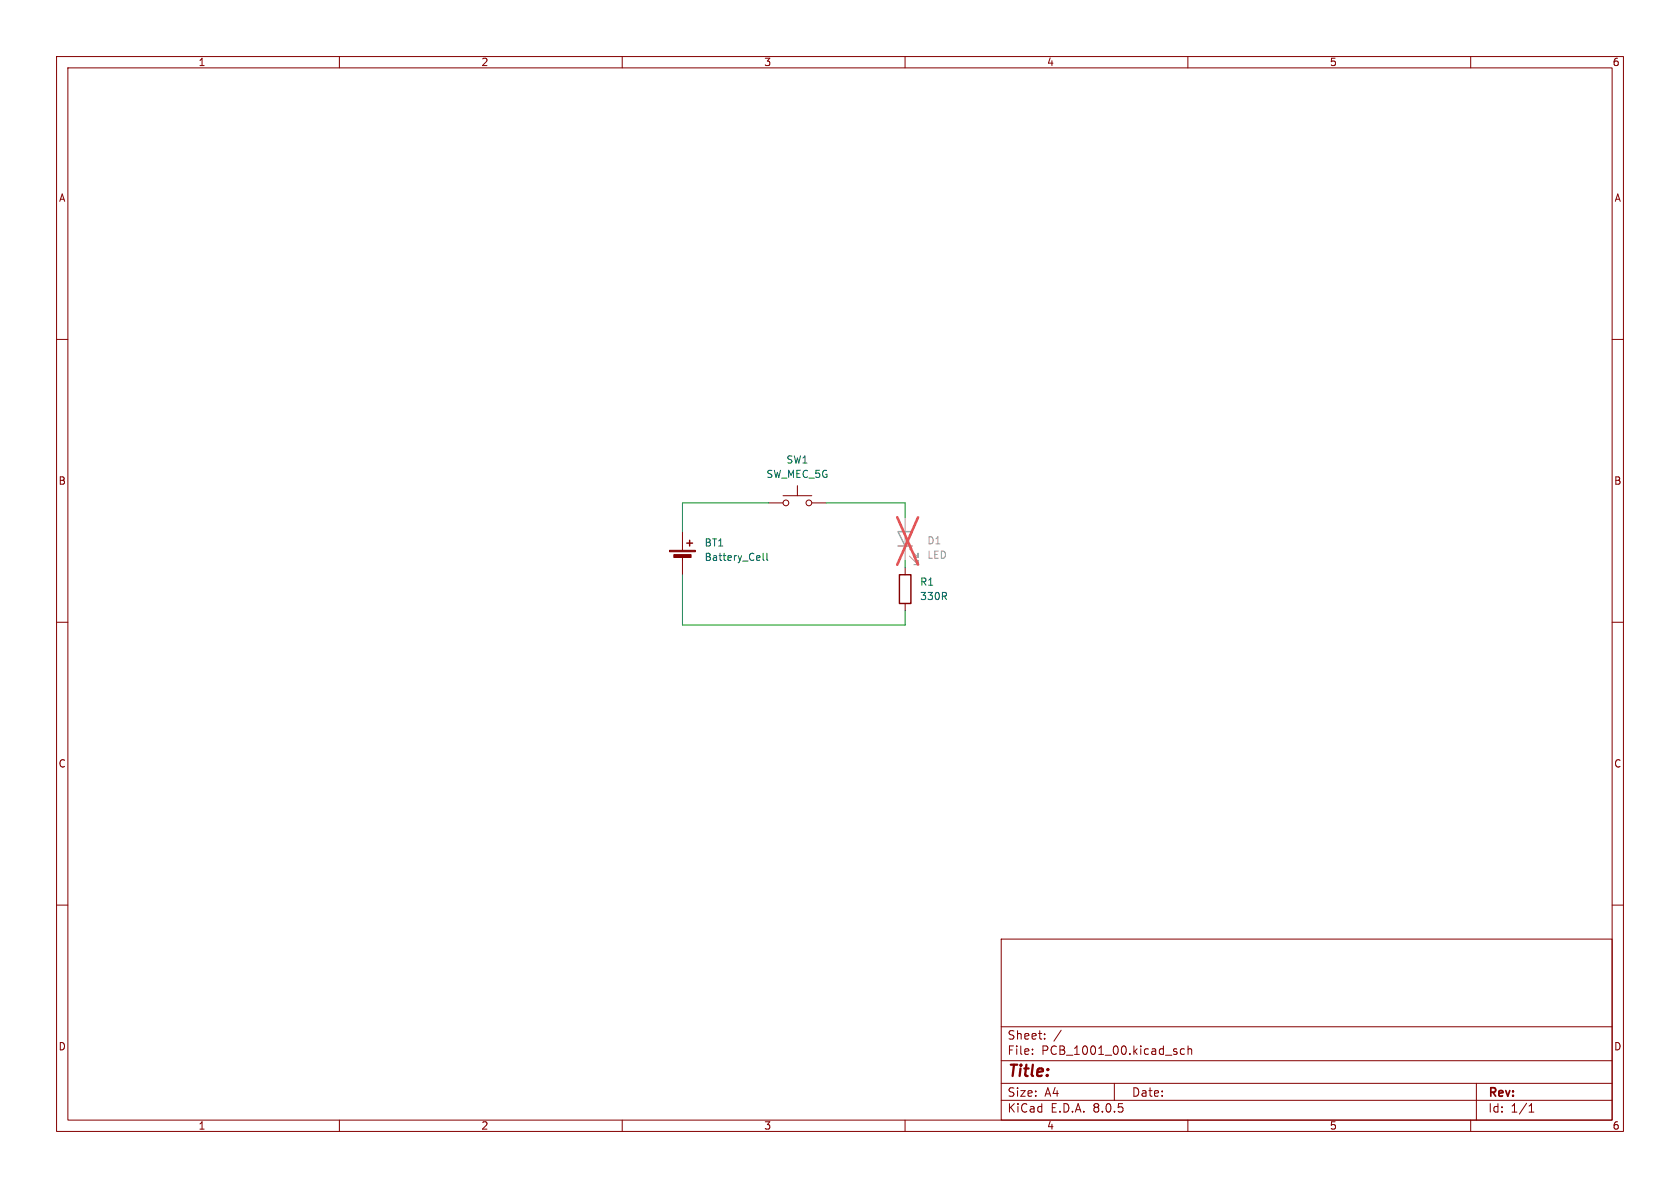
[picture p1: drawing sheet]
<svg xmlns="http://www.w3.org/2000/svg" width="297mm" height="210mm" viewBox="0 0 297 210" stroke-linecap="round" stroke-linejoin="round" font-family="sans-serif">
<g fill="none" stroke="#840000" stroke-width=".18">
<path d="M10 10h277v190h-277zM12 12h273v186h-273zM60 10v2M110 10v2M160 10v2M210 10v2M260 10v2M10 60h2M285 60h2M120.6 94v3.3M120.6 98.3v3.3M135.9 88.9h2.5"/>
<path d="M138.4 87.6h5.1M141 85.9v1.7M143.5 88.9h2.5M10 110h2M160 100.3v1.3M160 106.7v1.3M285 110h2M10 160h2M285 160h2M177 166h108v32h-108zM60 198v2M110 198v2"/>
<path d="M160 198v2M177 194.5h108M177 191.5h108M177 187.5h108M177 181.5h108M182.5 186.3v.1M182.5 185.5v.1M184.7 183.6v.1M184.7 182.8v.1M187.6 182.1l-1.3 2M197 191.5v3M209.4 185.5l-.4-.1-.3 .3v.4l.1 .2h.6"/>
<path d="M210 198v2M210 185.5l.2-.1 .4 .1 .1 .9M210 184.9v1.5M260 198v2M261 191.5v6.5M270.3 196.6h.9M270.3 195.5l.4-.4v1.5"/>
<circle cx="138.9" cy="88.9" r=".51"/>
<circle cx="143" cy="88.9" r=".51"/>
</g>
<g fill="#840000" stroke="#840000" stroke-width=".18">
<path d="M118.4 97.3h4.5v.2h-4.5z"/>
<path d="M119.1 98h3.1v.6h-3.1z"/>
</g>
<path d="M121.4 96h1M121.9 95.5v1M159 101.6h2v5.1h-2z" fill="none" stroke="#840000" stroke-width=".25"/>
<path d="M134.9 97.8v1.1l.2 .2M135.6 97.8v1.1l.2 .2" fill="none" stroke="#006464" stroke-width=".18"/>
<path d="M158.7 94h2.6l-1.3 2.5zM158.7 96.5h2.6" fill="none" stroke="#a1a1a1" stroke-width=".25"/>
<path d="M160 91.4v7.7M160.8 98.3l1.5 1.5v-.7v.7h-.8M160.8 97l1.5 1.6v-.8v.8h-.8" fill="none" stroke="#a1a1a1" stroke-width=".18"/>
<path d="M158.6 91.4l3.7 8.4M162.3 91.4l-3.7 8.4" fill="none" stroke="#e65255" stroke-width=".46"/>
<path d="M135.9 88.9h-15.3v5.1M146 88.9h14v2.5M160 99.1v1.2M120.6 101.6v8.9h39.4v-2.5" fill="none" stroke="#009600" stroke-width=".18"/>
<text font-size="2.8" fill="#840000" x="178" y="190.9">Title:</text>
<g font-size="2.1" fill="#840000">
<text x="178" y="184">Sheet:</text>
<text x="178" y="186.7">File:</text>
<text x="184.1" y="186.7">PCB_1001_00.kicad_sch</text>
<text x="178" y="196.9">KiCad</text>
<text x="178" y="194.1">Size:</text>
<text x="184.7" y="194.1">A4</text>
<text x="185.7" y="196.9">E.D.A.</text>
<text x="193.3" y="196.9">8.0.5</text>
<text x="200" y="194.1">Date:</text>
<text x="263" y="194.3">Rev:</text>
<text x="263" y="196.9">Id:</text>
<text x="267.1" y="196.9">1/1</text>
</g>
<g font-size="1.8" fill="#840000">
<text x="35" y="11.9">1</text>
<text x="85" y="11.9">2</text>
<text x="135" y="11.9">3</text>
<text x="185" y="11.9">4</text>
<text x="235" y="11.9">5</text>
<text x="285" y="11.9">6</text>
<text x="10.3" y="35.9">A</text>
<text x="285.3" y="35.9">A</text>
<text x="10.3" y="85.9">B</text>
<text x="285.3" y="85.9">B</text>
<text x="10.3" y="135.9">C</text>
<text x="285.3" y="135.9">C</text>
<text x="10.3" y="185.9">D</text>
<text x="285.3" y="185.9">D</text>
<text x="35" y="199.9">1</text>
<text x="85" y="199.9">2</text>
<text x="135" y="199.9">3</text>
<text x="185" y="199.9">4</text>
<text x="235" y="199.9">5</text>
<text x="285" y="199.9">6</text>
</g>
<g font-size="1.8" fill="#006464">
<text x="138.9" y="82.1">SW1</text>
<text x="135.4" y="84.7">SW_MEC_5G</text>
<text x="124.5" y="96.8">BT1</text>
<text x="124.5" y="99.4">Battery_Cell</text>
<text x="162.6" y="103.7">R1</text>
<text x="162.6" y="106.3">330R</text>
</g>
<g font-size="1.8" fill="#989898">
<text x="163.8" y="96.4">D1</text>
<text x="163.8" y="99">LED</text>
</g>
</svg>
